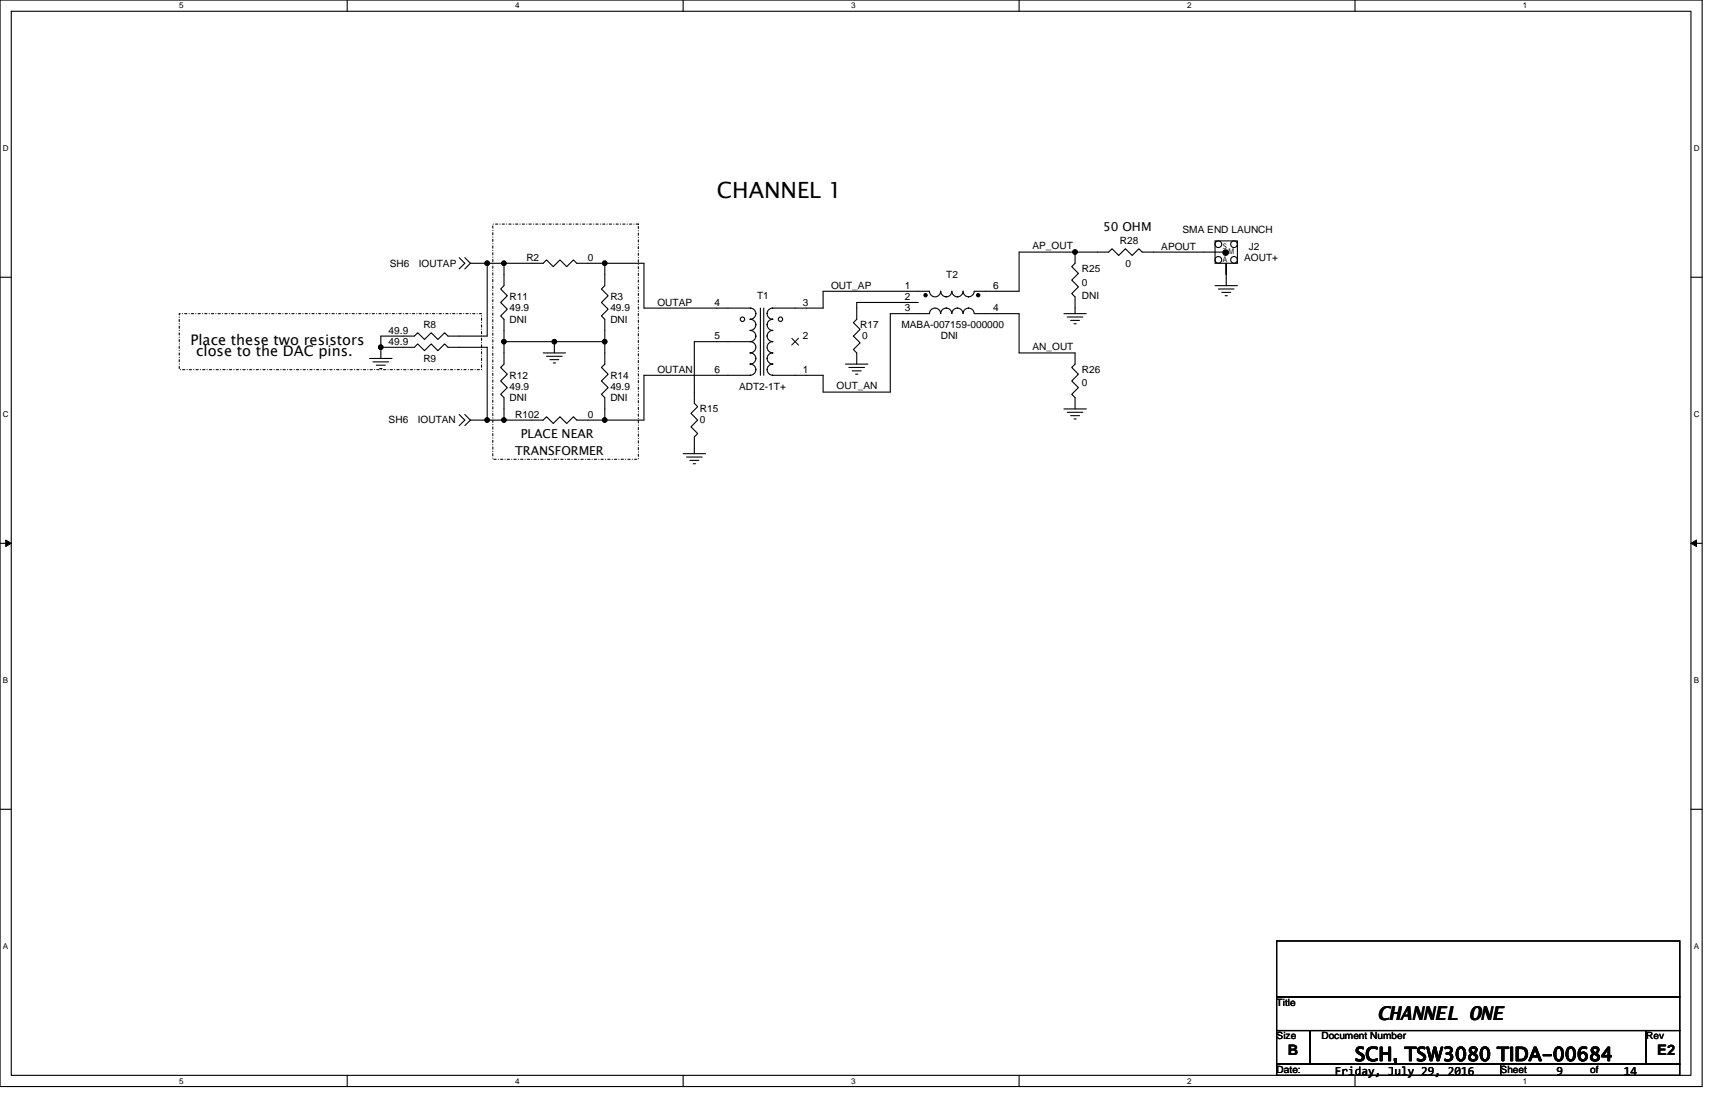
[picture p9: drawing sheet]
<svg xmlns="http://www.w3.org/2000/svg" width="432mm" height="279mm" viewBox="0 0 432 279" stroke-linecap="round" stroke-linejoin="round" font-family="sans-serif">
<path d="M0 0h428.6v273.5h-428.6zM2.8 2.8h422.9v267.9h-422.9z" fill="none" stroke="#000" stroke-width=".28"/>
<g fill="#fff">
<path d="M45.1 .3h1.1v2.3h-1.1z"/>
<path d="M45.1 271h1.1v2.2h-1.1z"/>
</g>
<path d="M87.4 0v2.8M87.4 270.7v2.8" fill="none" stroke="#000" stroke-width=".28"/>
<g fill="#fff">
<path d="M129.7 .3h1.1v2.3h-1.1z"/>
<path d="M129.7 271h1.1v2.2h-1.1z"/>
</g>
<path d="M172 0v2.8M172 270.7v2.8" fill="none" stroke="#000" stroke-width=".28"/>
<g fill="#fff">
<path d="M214.3 .3h1.1v2.3h-1.1z"/>
<path d="M214.3 271h1.1v2.2h-1.1z"/>
</g>
<path d="M256.6 0v2.8M256.6 270.7v2.8" fill="none" stroke="#000" stroke-width=".28"/>
<g fill="#fff">
<path d="M298.9 .3h1.1v2.3h-1.1z"/>
<path d="M298.9 271h1.1v2.2h-1.1z"/>
</g>
<path d="M341.2 0v2.8M341.2 270.7v2.8" fill="none" stroke="#000" stroke-width=".28"/>
<g fill="#fff">
<path d="M383.5 .3h1.1v2.3h-1.1z"/>
<path d="M383.5 271h1.1v2.2h-1.1z"/>
<path d="M.7 36.3h1.5v2.3h-1.5z"/>
<path d="M426.5 36.3h1.4v2.3h-1.4z"/>
<path d="M.7 103.3h1.5v2.2h-1.5z"/>
<path d="M426.5 103.3h1.4v2.2h-1.4z"/>
</g>
<path d="M0 69.8h2.8M425.7 69.8h2.9" fill="none" stroke="#000" stroke-width=".28"/>
<g fill="#fff">
<path d="M.7 170.2h1.4v2.3h-1.4z"/>
<path d="M426.5 170.2h1.3v2.3h-1.3z"/>
</g>
<path d="M0 136.8h2.8M425.7 136.8h2.9" fill="none" stroke="#000" stroke-width=".28"/>
<path d="M1.4 135.9l1.4 .9-1.4 .8zM425.7 136.8l1.4-.9v1.7z" fill="#000" stroke="#000" stroke-width=".25"/>
<g fill="#fff">
<path d="M.7 237.2h1.4v2.2h-1.4z"/>
<path d="M426.4 237.2h1.4v2.2h-1.4z"/>
</g>
<g fill="none" stroke="#000" stroke-width=".28">
<path d="M115.6 64.9l1.4 1.4-1.4 1.4M117 64.9l1.4 1.4M118.4 66.3h4.3M118.4 66.3l-1.4 1.4M122.7 66.3v18.3h-9.9l-.8-.8-1.7 1.6-1.7-1.6-1.7 1.6-1.7-1.6-.9 .8h-8.4v2.8M122.7 66.3h4.2M126.9 66.3v5.6l-.9 .8 1.7 1.7-1.7 1.7 1.7 1.7-1.7 1.7 .9 .9v5.6M126.9 66.3h9.9l.8-.9 1.7 1.7 1.7-1.7 1.7 1.7 1.7-1.7 .8 .9h7.1M152.3 66.3h9.8v11.3h26.8a1.4 1.4 0 0 1 1.4 1.3v.1a1.41 1.41 0 0 1-1.4 1.3M152.3 66.3v5.6l-.9 .8 1.7 1.7-1.7 1.7 1.7 1.7-1.7 1.7 .9 .9v5.6M191.5 77.6v16.9M192.3 77.6v16.9"/>
<path d="M231.2 76.1h-15.5v4.3l-.8 .8 1.7 1.7-1.7 1.7 1.7 1.7-1.7 1.7 .8 .8v2.9M239.6 73.3a1.41 1.41 0 0 1-1.4 1.4 1.44 1.44 0 0 1-1.4-1.4 1.41 1.41 0 0 1-1.4 1.4 1.41 1.41 0 0 1-1.4-1.4h-26.8v4.3h-12.7a1.38 1.38 0 0 0-1.4 1.3v.1a1.4 1.4 0 0 0 1.5 1.3h-.1M239.6 78.9a1.4 1.4 0 0 0-1.4-1.3 1.4 1.4 0 0 0-1.4 1.3 1.41 1.41 0 0 0-1.4-1.3 1.41 1.41 0 0 0-1.4 1.4h-9.8v19.7h-17v-4.2h-12.6M239.7 78.9a1.37 1.37 0 0 1 1.3-1.3h.1a1.44 1.44 0 0 1 1.4 1.3 1.38 1.38 0 0 1 1.4-1.3 1.43 1.43 0 0 1 1.4 1.4h11.3v9.8h14.1v2.9l-.9 .8 1.7 1.7-1.7 1.7 1.7 1.7-1.7 1.7 .9 .8v2.8M267.9 79h5.6M268.7 79.8h3.9M270.7 63.5v2.8l-.9 .8 1.7 1.7-1.7 1.7 1.7 1.7-1.7 1.7 .9 .8v4.3M305.9 60.6h5.7v5.7h-5.7zM305.9 71.9h5.7M306.8 72.7h3.9M307.6 73.6h2.3M307.9 63.5h-20.3l-.9-.9-1.6 1.7-1.7-1.7-1.7 1.7-1.7-1.7-.9 .9h-22.5v9.8h-11.3a1.47 1.47 0 0 1-1.4 1.4 1.4 1.4 0 0 1-1.4-1.4 1.44 1.44 0 0 1-1.5 1.4 1.41 1.41 0 0 1-1.3-1.4"/>
<path d="M308.5 74.4h.5M308.7 66.3v5.6M93 90.2h5.7M93.9 91.1h4M94.7 91.9h2.3M95.6 92.8h.6M95.9 87.4h8.4l.9-.8 1.7 1.7 1.7-1.7 1.7 1.7 1.7-1.7 .8 .8h9.9v18.3M95.9 87.4v2.8M126.9 86h12.7M126.9 86v5.7l-.9 .8 1.7 1.7-1.7 1.7 1.7 1.7-1.7 1.7 .9 .8v5.6M136.8 88.8h5.6M137.6 89.7h3.9"/>
<path d="M138.5 90.5h2.2M139.3 91.4h.6M139.6 86v2.8M139.6 86h12.7M152.3 86v5.7l-.9 .8 1.7 1.7-1.7 1.7 1.7 1.7-1.7 1.7 .9 .8v5.6M188.9 83.2a1.4 1.4 0 0 1 1.4 1.4 1.42 1.42 0 0 1-1.4 1.4M188.9 86a1.41 1.41 0 0 1 1.4 1.4 1.41 1.41 0 0 1-1.4 1.4 1.4 1.4 0 0 1 1.4 1.4 1.41 1.41 0 0 1-1.4 1.4v.1a1.4 1.4 0 0 1 1.4 1.3 1.41 1.41 0 0 1-1.4 1.4M188.9 80.4a1.4 1.4 0 0 1 1.4 1.4 1.42 1.42 0 0 1-1.4 1.4M188.9 94.5h-26.8v11.2h-9.8M188.9 86h-14.1v15.5l.9 .9-1.7 1.7 1.7 1.6-1.7 1.7 1.7 1.7-.9 .9v4.2M194.5 83.2a1.38 1.38 0 0 0-1.4 1.4 1.4 1.4 0 0 0 1.5 1.4 1.41 1.41 0 0 0-1.5 1.4 1.41 1.41 0 0 0 1.5 1.4h-.1a1.38 1.38 0 0 0-1.4 1.4 1.4 1.4 0 0 0 1.5 1.4l-.1 .1a1.38 1.38 0 0 0-1.4 1.3 1.4 1.4 0 0 0 1.5 1.4h-.1M194.5 80.4a1.38 1.38 0 0 0-1.4 1.4 1.4 1.4 0 0 0 1.5 1.4h-.1"/>
<path d="M200.2 86h.1M212.9 91.7h5.6M213.7 92.5h4M214.6 93.3h2.2M215.4 94.2h.6M269.6 80.6h2.2M270.4 81.5h.6M115.6 104.3l1.4 1.4-1.4 1.4M117 104.3l1.4 1.4M118.4 105.7h4.3M118.4 105.7l-1.4 1.4M122.7 105.7h4.2"/>
<path d="M126.9 105.7h9.9l.8-.8 1.7 1.7 1.7-1.7 1.7 1.7 1.7-1.7 .8 .8h7.1M172 114.2h5.6M172.8 115h4M173.7 115.9h2.2M174.5 116.7h.6M267.9 102.9h5.6M268.7 103.8h3.9M269.6 104.6h2.2M270.4 105.5h.6M0 203.7h2.8M425.7 203.7h2.9M321.4 236.9h101.5v14.1h-101.5z"/>
<path d="M321.4 251h101.5v8.4h-101.5zM321.4 259.4h8.5v8.5h-8.5zM329.9 259.4h84.6v8.5h-84.6zM414.5 259.4h8.4v8.5h-8.4zM321.4 267.9h56.4v2.8h-56.4zM377.8 267.9h45.1v2.8h-45.1z"/>
<circle cx="306.8" cy="61.5" r=".84"/>
<circle cx="306.8" cy="65.4" r=".84"/>
<circle cx="310.7" cy="61.5" r=".84"/>
<circle cx="310.7" cy="65.4" r=".84"/>
<circle cx="186.9" cy="80.4" r=".57"/>
<circle cx="196.5" cy="80.4" r=".56"/>
</g>
<path d="M124.1 56.4h36.6v59.2h-36.6zM45.1 79h76.1v14h-76.1z" fill="none" stroke="#000" stroke-width=".28" stroke-dasharray=".6 .6 0 .6"/>
<g fill="#000" stroke="#000" stroke-width=".28">
<circle cx="122.6" cy="66.3" r=".57"/>
<circle cx="126.9" cy="66.3" r=".56"/>
<circle cx="152.2" cy="66.3" r=".56"/>
<circle cx="233" cy="74.3" r=".42"/>
<circle cx="246.3" cy="74.3" r=".42"/>
<circle cx="270.7" cy="63.4" r=".56"/>
<circle cx="308.6" cy="63.6" r=".7"/>
<circle cx="95.9" cy="87.4" r=".56"/>
<circle cx="126.9" cy="86" r=".55"/>
<circle cx="139.6" cy="86" r=".55"/>
<circle cx="152.2" cy="86" r=".55"/>
<circle cx="122.7" cy="105.7" r=".56"/>
<circle cx="126.9" cy="105.7" r=".55"/>
<circle cx="152.2" cy="105.7" r=".55"/>
</g>
<path d="M199.3 85.2l1.8 1.7M201 85.2l-1.7 1.7" fill="none" stroke="#000" stroke-width=".25"/>
<text font-size="5.6" x="180.5" y="49.9">CHANNEL 1</text>
<g font-size="4.8">
<text x="346.8" y="256.8">CHANNEL ONE</text>
<text x="341.2" y="267">SCH, TSW3080 TIDA-00684</text>
</g>
<g font-size="3.7">
<text x="47.9" y="86.8">Place these two resistors</text>
<text x="49.4" y="89.7">close to the DAC pins.</text>
<text x="324.3" y="265.6">B</text>
<text x="417.3" y="265.6">E2</text>
</g>
<g font-size="3.1">
<text x="277.7" y="58.1">50 OHM</text>
<text x="131.1" y="110.3">PLACE NEAR</text>
<text x="129.7" y="114.5">TRANSFORMER</text>
<text x="336.1" y="270.7">Friday, July 29, 2016</text>
<text x="391.9" y="270.7">9</text>
<text x="408.8" y="270.7">14</text>
</g>
<g font-size="2.5">
<text x="297.8" y="58.7">SMA END LAUNCH</text>
<text x="132.5" y="65.7">R2</text>
<text x="148" y="65.7">0</text>
<text x="260" y="62.8">AP_OUT</text>
<text x="282" y="61.5">R28</text>
<text x="292.4" y="62.9">APOUT</text>
<text x="313.2" y="65.7">AOUT+</text>
<text x="314.4" y="62.9">J2</text>
<text x="98.1" y="67.1">SH6</text>
<text x="105.5" y="67.1">IOUTAP</text>
<text x="238.3" y="69.9">T2</text>
<text x="272.4" y="68.5">R25</text>
<text x="272.4" y="71.9">0</text>
<text x="283.4" y="67.1">0</text>
<text x="128.3" y="75.6">R11</text>
<text x="153.7" y="75.6">R3</text>
<text x="165.5" y="77">OUTAP</text>
<text x="179.9" y="77">4</text>
<text x="190.6" y="75.3">T1</text>
<text x="202.2" y="77">3</text>
<text x="209.2" y="72.6">OUT_AP</text>
<text x="227.8" y="72.7">1</text>
<text x="227.8" y="75.5">2</text>
<text x="250.1" y="72.7">6</text>
<text x="272.4" y="75.3">DNI</text>
<text x="106.6" y="82.6">R8</text>
<text x="128.3" y="78.4">49.9</text>
<text x="128.3" y="81.2">DNI</text>
<text x="153.7" y="78.4">49.9</text>
<text x="153.7" y="81.2">DNI</text>
<text x="216.6" y="82.6">R17</text>
<text x="227" y="82.6">MABA-007159-000000</text>
<text x="227.8" y="78.4">3</text>
<text x="250.1" y="78.4">4</text>
<text x="97.9" y="86.8">49.9</text>
<text x="97.9" y="84">49.9</text>
<text x="179.9" y="85.4">5</text>
<text x="202.2" y="85.4">2</text>
<text x="217.1" y="85.4">0</text>
<text x="236.9" y="85.4">DNI</text>
<text x="260" y="88.2">AN_OUT</text>
<text x="106.6" y="91.1">R9</text>
<text x="128.3" y="95.3">R12</text>
<text x="153.7" y="95.3">R14</text>
<text x="165.5" y="93.9">OUTAN</text>
<text x="179.9" y="93.9">6</text>
<text x="202.2" y="93.9">1</text>
<text x="272.4" y="93.9">R26</text>
<text x="128.3" y="98.1">49.9</text>
<text x="128.3" y="100.9">DNI</text>
<text x="153.7" y="98.1">49.9</text>
<text x="153.7" y="100.9">DNI</text>
<text x="186.1" y="98.1">ADT2-1T+</text>
<text x="210.6" y="98">OUT_AN</text>
<text x="272.4" y="97.3">0</text>
<text x="97.9" y="106.6">SH6</text>
<text x="105.2" y="106.6">IOUTAN</text>
<text x="129.7" y="105.2">R102</text>
<text x="148" y="105.2">0</text>
<text x="176.2" y="103.8">R15</text>
<text x="176.2" y="106.6">0</text>
<text x="321.4" y="253.2">Title</text>
<text x="321.4" y="261.6">Size</text>
<text x="332.7" y="261.6">Document Number</text>
<text x="414.5" y="261.6">Rev</text>
<text x="321.4" y="270.1">Date:</text>
<text x="377.8" y="270.1">Sheet</text>
<text x="400.4" y="270.1">of</text>
</g>
<g font-size="2">
<text x="45.1" y="2.1">5</text>
<text x="129.7" y="2.1">4</text>
<text x="214.3" y="2.1">3</text>
<text x="298.9" y="2.1">2</text>
<text x="383.5" y="2.1">1</text>
<text x=".7" y="38.1">D</text>
<text x="426.5" y="38.1">D</text>
<text x="307.9" y="62.6">S</text>
<text x="307.9" y="66">A</text>
<text x="309.3" y="64">M</text>
<text x=".7" y="105.1">C</text>
<text x="426.5" y="105.1">C</text>
<text x=".7" y="172">B</text>
<text x="426.5" y="172">B</text>
<text x=".7" y="239">A</text>
<text x="426.5" y="239">A</text>
<text x="45.1" y="272.8">5</text>
<text x="129.7" y="272.8">4</text>
<text x="214.3" y="272.8">3</text>
<text x="298.9" y="272.8">2</text>
<text x="383.5" y="272.8">1</text>
</g>
</svg>
